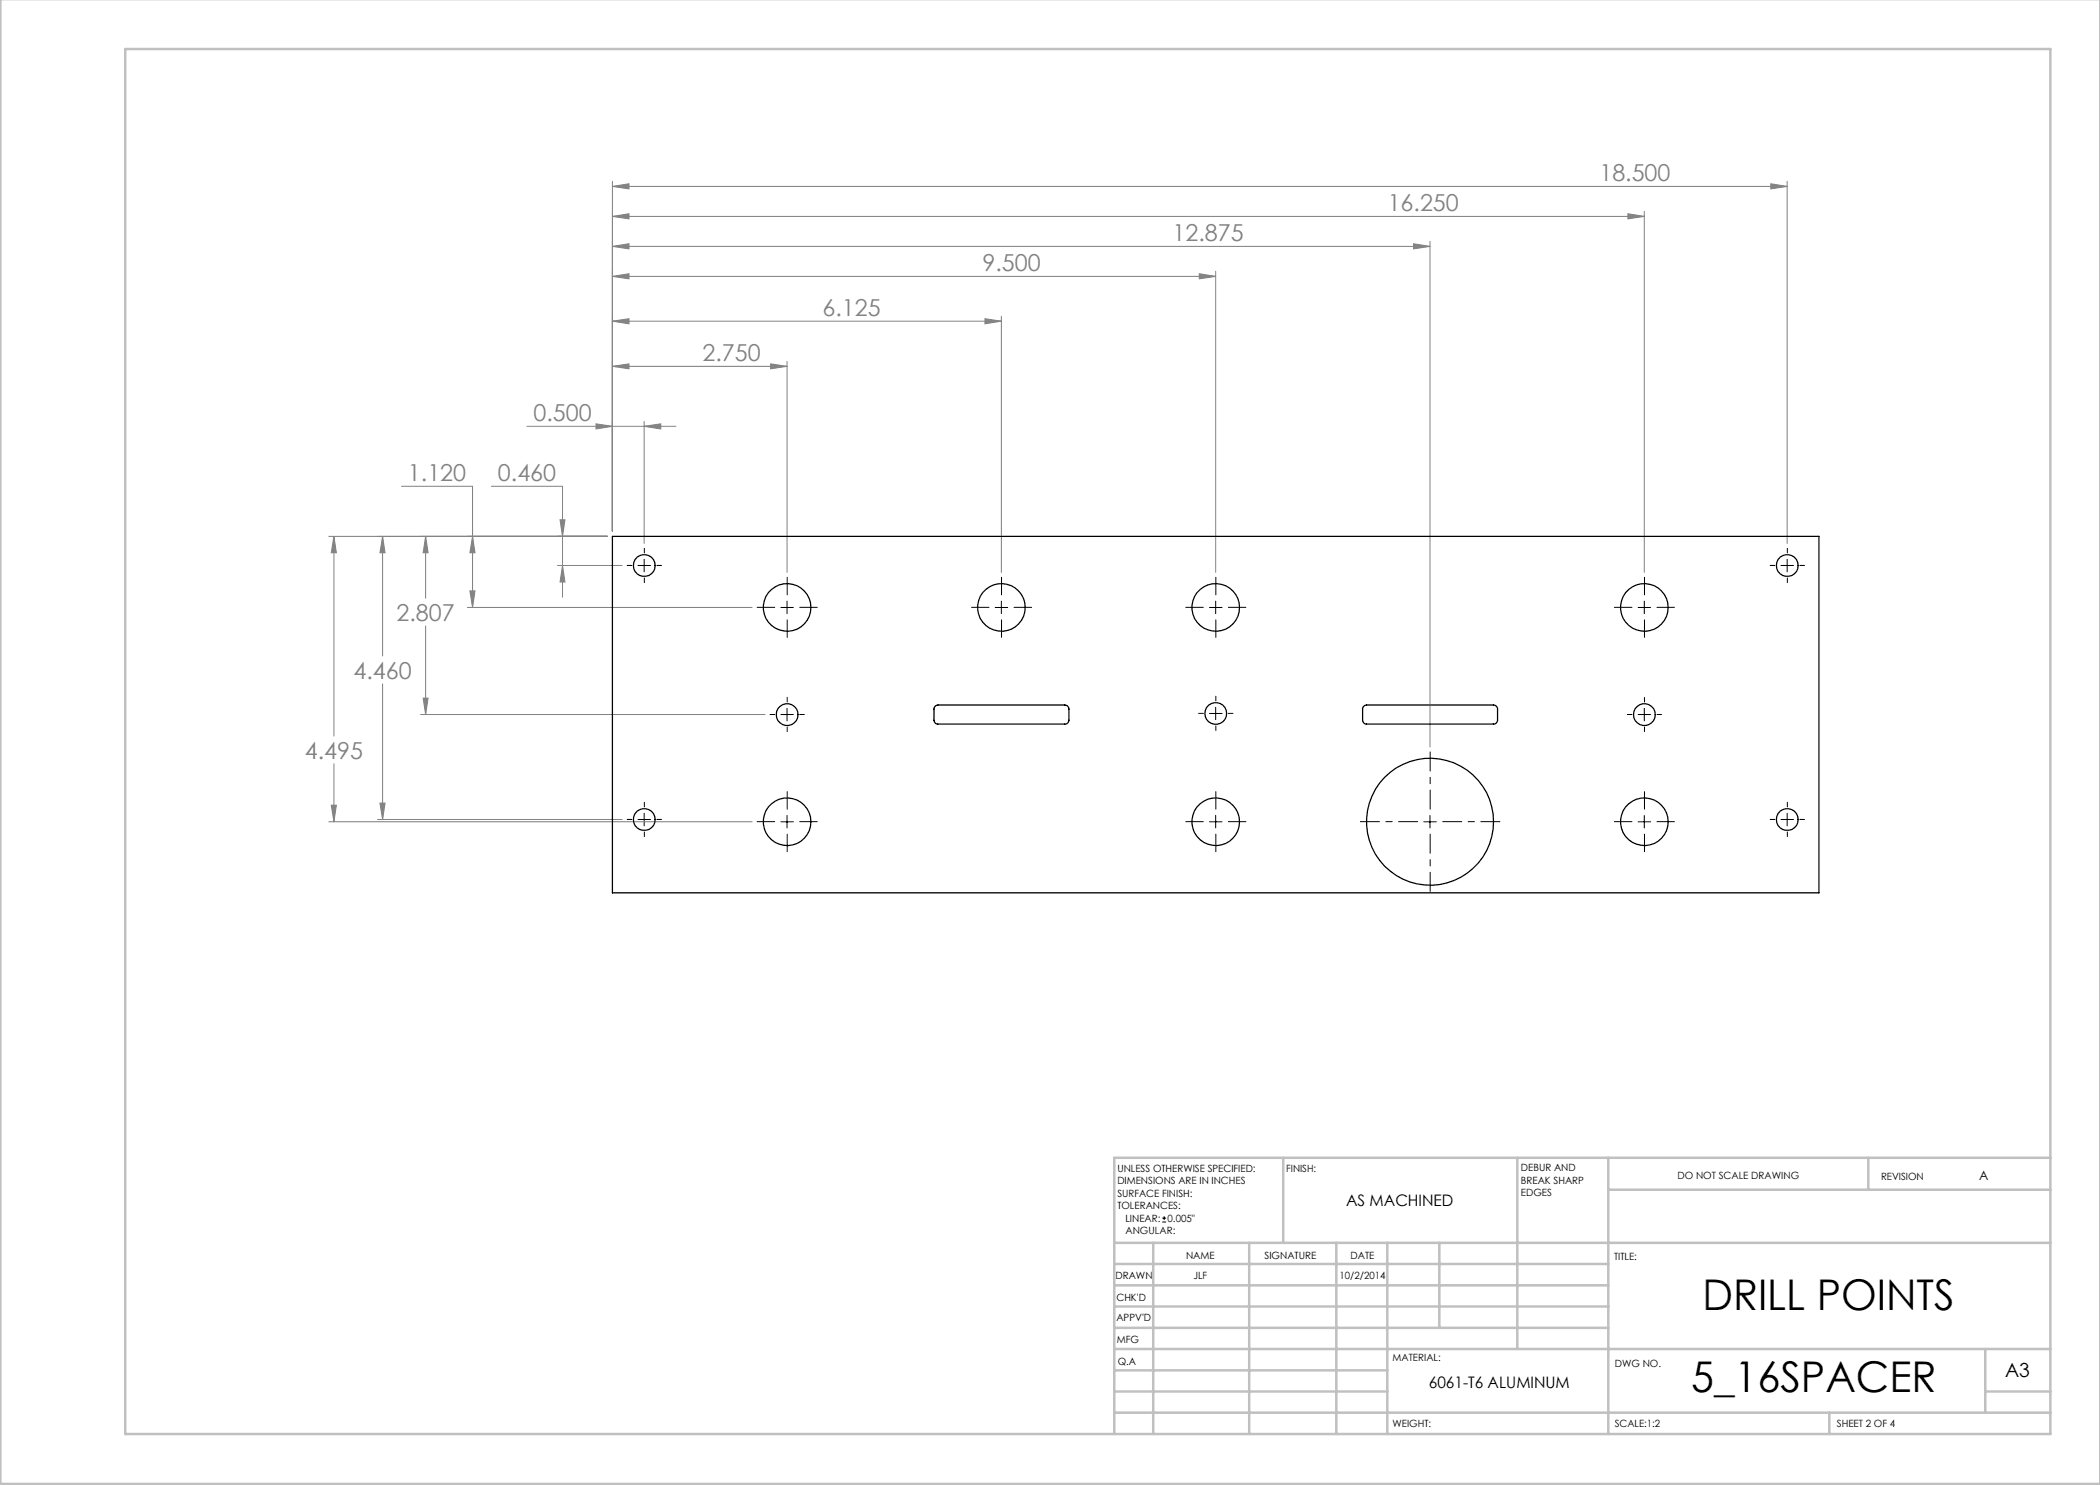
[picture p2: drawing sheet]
<svg xmlns="http://www.w3.org/2000/svg" width="420mm" height="297mm" viewBox="0 0 420 297" stroke-linecap="round" stroke-linejoin="round" font-family="sans-serif">
<g fill="none" stroke="#000" stroke-width=".2">
<path d="M127.6 113.1h2.5M128.8 111.9v2.5M356.2 113.1h2.5M357.4 111.9v2.5M156.2 121.5h2.5M157.4 120.2v2.5M199 121.5h2.5M200.3 120.2v2.5M241.9 121.5h2.5M243.1 120.2v2.5M327.6 121.5h2.5M328.9 120.2v2.5"/>
<path d="M156.2 142.9h2.5M157.4 141.7v2.5M241.9 142.7h2.5M243.1 141.5v2.4M327.6 142.9h2.5M328.9 141.7v2.5M127.6 163.9h2.5M128.8 162.7v2.5M156.2 164.4h2.5M157.4 163.1v2.5M241.9 164.4h2.5M243.1 163.1v2.5"/>
<path d="M284.8 164.4h2.5M286 163.1v2.5M327.6 164.4h2.5M328.9 163.1v2.5M356.2 163.9h2.5M357.4 162.7v2.5M232.4 244.4h.8M232.4 243.6h.8M232.8 243.2v.8"/>
</g>
<g fill="none" stroke="#808080" stroke-width=".2">
<path d="M122.5 37.3l3.3-.5v1zM122.5 36.3v70M122.5 37.3h234.9M354.2 36.8l3.2 .5-3.2 .5zM357.4 36.3v72.4M122.5 55.3l3.3-.6v1.1zM122.5 49.3l3.3-.5v1zM122.5 43.3l3.3-.5v1zM122.5 55.3h120.6M122.5 49.3h163.5M122.5 43.3h206.4M239.9 54.7l3.2 .6-3.2 .5z"/>
<path d="M243.1 54.3v60.2M282.7 48.8l3.3 .5-3.3 .5zM286 48.3v101.1M325.6 42.8l3.3 .5-3.3 .5zM328.9 42.3v72.2M122.5 73.3l3.3-.5v1zM122.5 64.2l3.3-.5v1.1zM122.5 73.3h34.9M122.5 64.2h77.8M154.1 72.8l3.3 .5-3.3 .5zM157.4 72.3v42.2M197 63.7l3.3 .5-3.3 .6z"/>
<path d="M200.3 63.2v51.3M80.3 97.3h14.2v24.2M98.3 97.3h14.2v22.1M105.4 85.3h29.8M119.2 84.8l3.3 .5-3.3 .5zM128.8 84.3v24.4M128.8 85.3l3.4-.5v1zM65.8 107.3h55.7M66.8 107.3l.5 3.3h-1zM66.8 107.3v39.9M76.5 107.3v23.9M76.5 107.3l.5 3.3h-1z"/>
<path d="M85.1 107.3l.5 3.3h-1zM85.1 107.3v12.4M94 118.2h1l-.5 3.3zM94.5 107.3l.5 3.3h-1zM111.5 113.1h12.9M112 104h1l-.5 3.3zM112.5 113.1l.5 3.3h-1zM76.5 136.8v27.1M84.6 139.6h1l-.5 3.3zM85.1 125.2v17.7M93.5 121.5h56.9M66.8 152.7v11.7"/>
<path d="M84.1 142.9h68.9M65.8 164.4h84.6M66.3 161h1l-.5 3.4zM75.5 163.9h48.9M76 160.6h1l-.5 3.3z"/>
</g>
<g fill="none" stroke="#000" stroke-width=".2" stroke-dasharray="15.2 1.3 1.3 1.3">
<path d="M126.4 113.1h-1M128.9 110.6v-.9M128.9 115.6v.9M131.4 113.1h.9M157.4 119v-3.5M200.3 119v-3.5M243.2 119v-3.5M328.9 119v-3.5M355 113.1h-1M357.5 110.6v-.9M357.5 115.6v.9M360 113.1h.9"/>
<path d="M154.9 121.5h-3.5M157.4 124v3.5M159.9 121.5h3.6M197.8 121.5h-3.5M200.3 124v3.5M202.8 121.5h3.5M240.7 121.5h-3.5M243.2 124v3.5M245.7 121.5h3.5M326.4 121.5h-3.5M328.9 124v3.5M331.4 121.5h3.5"/>
<path d="M154.9 142.9h-.9M157.4 140.4v-.9M157.4 145.4v.9M159.9 142.9h1M240.7 142.7h-1M243.2 140.2v-1M243.2 145.2v.9M245.7 142.7h.9M326.4 142.9h-.9M328.9 140.4v-.9M328.9 145.4v.9M331.4 142.9h.9"/>
<path d="M126.4 163.9h-1M128.9 161.4v-.9M128.9 166.4v.9M131.4 163.9h.9M154.9 164.3h-3.5M157.4 161.8v-3.5M157.4 166.8v3.5M159.9 164.3h3.6M240.7 164.3h-3.5M243.2 161.8v-3.5M243.2 166.8v3.5M245.7 164.3h3.5"/>
<path d="M326.4 164.3h-3.5M328.9 161.8v-3.5M328.9 166.8v3.5M331.4 164.3h3.5M355 163.9h-1M357.5 161.4v-.9M357.5 166.4v.9M360 163.9h.9"/>
</g>
<path d="M283.5 164.3h-11.4M286 161.8v-11.4M286 166.8v11.5M288.5 164.3h11.5" fill="none" stroke="#000" stroke-width=".2" stroke-dasharray="15.2 1.3 1.3 1.3" stroke-dashoffset="11.4"/>
<g fill="none" stroke="#c0c0c0" stroke-width=".5">
<path d="M.1 -.1v296.9h419.9M25 9.8h385.1v277h-385.1zM256.6 231.6v17M303.5 231.6v38.2M321.7 231.6v55.2M321.7 237.9h88.4M373.7 231.6v6.3M410.1 231.6h-187.3v55.2M222.8 248.6h187.3M222.8 257.1h98.9M222.8 252.8h98.9M230.6 248.6v38.2"/>
<path d="M249.8 248.6v38.2M267.3 248.6v38.2M277.5 248.6v38.2M287.9 248.6v17M222.8 265.6h98.9M222.8 261.3h98.9M222.8 278.3h54.7M222.8 274.1h54.7M222.8 269.8h187.3M397.1 278.3h13M397.1 269.8v12.7M222.8 282.5h187.3"/>
<path d="M365.9 282.5v4.3"/>
</g>
<path d="M112 104h1l-.5 3.3zM112.5 113.1l.5 3.3h-1zM94.5 107.3l.5 3.3h-1zM94 118.2h1l-.5 3.3zM85.1 107.3l.5 3.3h-1zM84.6 139.6h1l-.5 3.3zM76.5 107.3l.5 3.3h-1zM76 160.6h1l-.5 3.3zM66.8 107.3l.5 3.3h-1zM66.3 161h1l-.5 3.4zM119.2 84.8l3.3 .5-3.3 .5zM128.8 85.3l3.4-.5v1zM122.5 73.3l3.3-.5v1zM154.1 72.8l3.3 .5-3.3 .5zM122.5 64.2l3.3-.5v1.1zM197 63.7l3.3 .5-3.3 .6zM122.5 55.3l3.3-.6v1.1zM239.9 54.7l3.2 .6-3.2 .5zM122.5 49.3l3.3-.5v1zM282.7 48.8l3.3 .5-3.3 .5zM122.5 43.3l3.3-.5v1zM325.6 42.8l3.3 .5-3.3 .5zM122.5 37.3l3.3-.5v1zM354.2 36.8l3.2 .5-3.2 .5z" fill="#808080"/>
<g fill="none" stroke="#000" stroke-width=".25">
<path d="M122.5 107.3h241.3v71.3h-241.3zM187.1 141.1l.5-.1h25.4a.85 .85 0 0 1 .8 .8v2.2a.78 .78 0 0 1-.8 .8h-25.4a.78 .78 0 0 1-.8-.8v-2.4zM272.7 141.4l.6-.4h25.4a.85 .85 0 0 1 .8 .8v2.2a.78 .78 0 0 1-.8 .8h-25.4a.78 .78 0 0 1-.8-.8v-2.4z"/>
<circle cx="128.8" cy="113.1" r="2.18"/>
<circle cx="357.4" cy="113.1" r="2.18"/>
<circle cx="157.4" cy="121.5" r="4.8"/>
<circle cx="200.3" cy="121.5" r="4.8"/>
<circle cx="243.1" cy="121.5" r="4.8"/>
<circle cx="328.9" cy="121.5" r="4.8"/>
<circle cx="157.4" cy="142.9" r="2.18"/>
<circle cx="243.1" cy="142.7" r="2.18"/>
<circle cx="328.9" cy="142.9" r="2.18"/>
<circle cx="128.8" cy="163.9" r="2.18"/>
<circle cx="157.4" cy="164.4" r="4.8"/>
<circle cx="243.1" cy="164.4" r="4.8"/>
<circle cx="286" cy="164.4" r="12.7"/>
<circle cx="328.9" cy="164.4" r="4.8"/>
<circle cx="357.4" cy="163.9" r="2.18"/>
</g>
<g font-size="8.5">
<text x="340.5" y="262.1">DRILL POINTS</text>
<text x="338.2" y="278.5">5_16SPACER</text>
</g>
<g font-size="4.7" fill="#808080">
<text x="319.9" y="36.2">18.500</text>
<text x="277.5" y="42.2">16.250</text>
<text x="234.5" y="48.2">12.875</text>
<text x="196.5" y="54.2">9.500</text>
<text x="164.5" y="63.2">6.125</text>
<text x="140.5" y="72.2">2.750</text>
<text x="106.7" y="84.2">0.500</text>
<text x="81.6" y="96.2">1.120</text>
<text x="99.6" y="96.2">0.460</text>
<text x="79.3" y="124.2">2.807</text>
<text x="70.7" y="135.7">4.460</text>
<text x="61" y="151.7">4.495</text>
</g>
<text font-size="3.9" x="401" y="275.4">A3</text>
<g font-size="3.2">
<text x="269.2" y="241.2">AS MACHINED</text>
<text x="285.8" y="277.7">6061-T6 ALUMINUM</text>
</g>
<text font-size="2.5" x="395.8" y="235.9">A</text>
<g font-size="2">
<text x="223.5" y="234.4">UNLESS OTHERWISE SPECIFIED:</text>
<text x="223.5" y="236.9">DIMENSIONS ARE IN INCHES</text>
<text x="223.5" y="239.4">SURFACE FINISH:</text>
<text x="257.2" y="234.4">FINISH:</text>
<text x="304.2" y="234.3">DEBUR AND</text>
<text x="304.2" y="236.8">BREAK SHARP</text>
<text x="304.2" y="239.3">EDGES</text>
<text x="335.5" y="235.8">DO NOT SCALE DRAWING</text>
<text x="376.2" y="236">REVISION</text>
<text x="223.5" y="241.9">TOLERANCES:</text>
<text x="225.1" y="244.4">LINEAR:</text>
<text x="233.5" y="244.4">0.005&quot;</text>
<text x="225.1" y="246.9">ANGULAR:</text>
<text x="237.2" y="251.8">NAME</text>
<text x="252.9" y="251.7">SIGNATURE</text>
<text x="270.1" y="251.7">DATE</text>
<text x="223.1" y="255.9">DRAWN</text>
<text x="238.7" y="255.9">JLF</text>
<text x="267.9" y="255.7">10/2/2014</text>
<text x="322.8" y="252">TITLE:</text>
<text x="223.3" y="260.1">CHK'D</text>
<text x="223.3" y="264.2">APPV'D</text>
<text x="223.3" y="268.6">MFG</text>
<text x="223.5" y="272.9">Q.A</text>
<text x="278.5" y="272.3">MATERIAL:</text>
<text x="323" y="273.4">DWG NO.</text>
<text x="278.5" y="285.3">WEIGHT:</text>
<text x="323" y="285.4">SCALE:1:2</text>
<text x="367.4" y="285.4">SHEET 2 OF 4</text>
</g>
</svg>
